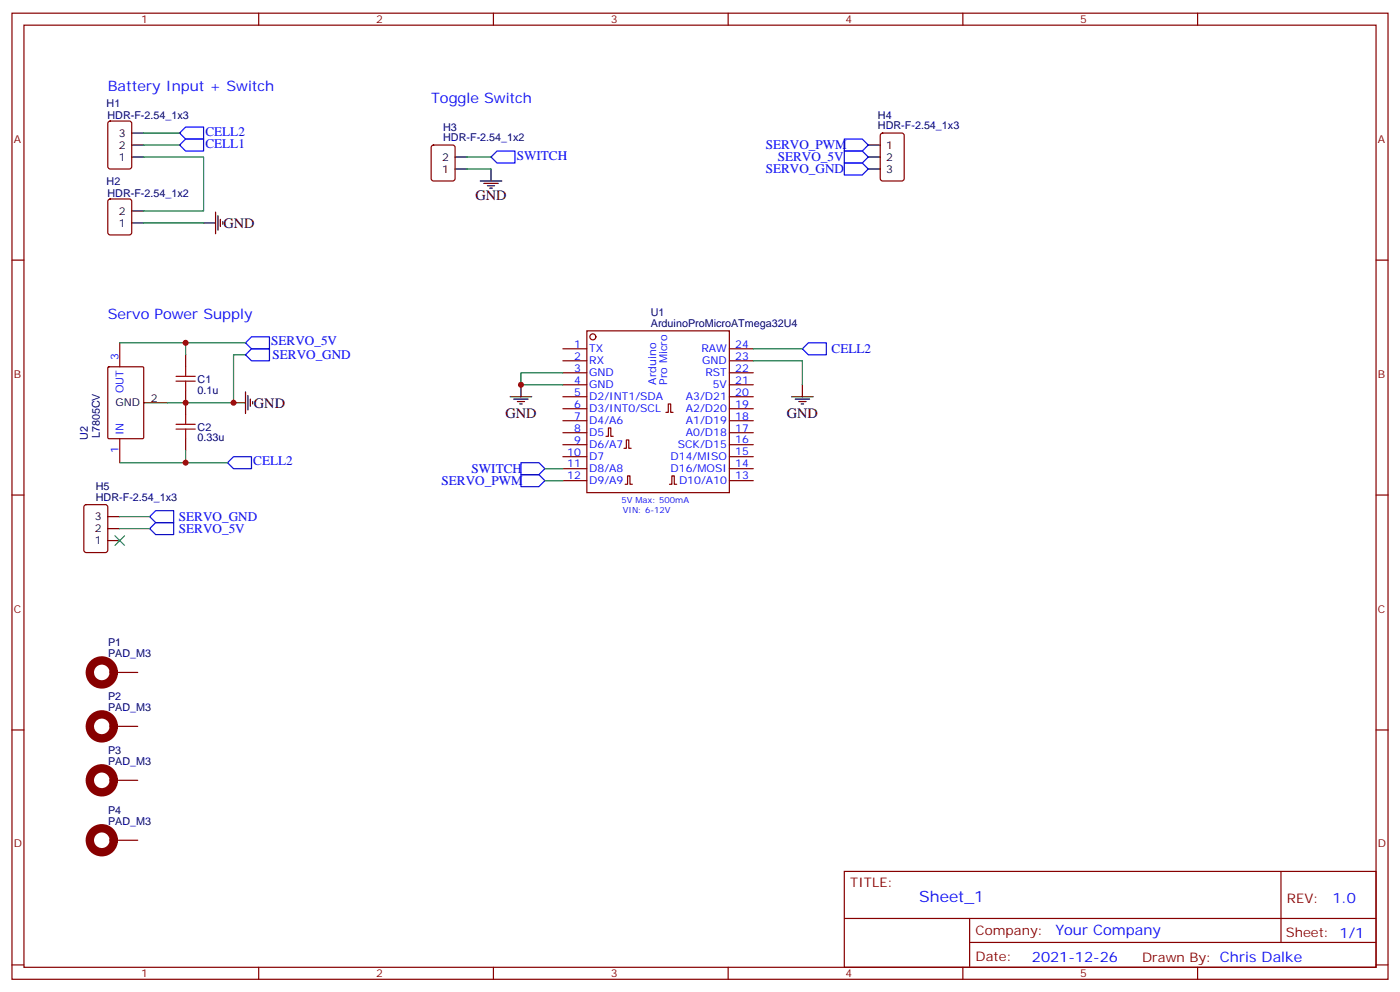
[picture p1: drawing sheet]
<svg xmlns="http://www.w3.org/2000/svg" width="412mm" height="292mm" viewBox="0 0 412 292" stroke-linecap="round" stroke-linejoin="round" font-family="sans-serif">
<g fill="none" stroke="#870000" stroke-width=".35">
<path d="M3.5 3.9h405.4v284.3h-405.4zM7.1 7.4h398.2v277.3h-398.2zM76.2 3.9v3.5M145.3 3.9v3.5M214.5 3.9v3.5M283.6 3.9v3.5M352.8 3.9v3.5M32 35.8l.5-.2h5.6l.7 .5v12.9l-.5 .7h-5.8l-.7-.4-.1-13zM259.5 39.4l.5-.2h5.6l.7 .4v13l-.4 .6-5.9 .1-.7-.5v-12.9zM32 58.8l.5-.2h5.6l.7 .4v9.4l-.5 .7h-5.8l-.7-.4-.1-9.4zM127.2 42.9l.5-.2h5.6l.7 .4 .1 9.5-.5 .6-5.9 .1-.6-.5-.1-9.4zM3.5 76.6h3.6"/>
<path d="M405.3 76.6h3.6M172.9 97.4h41.9v47.6h-41.9zM31.8 108.1l.3-.2h9.9l.3 .2v20.7l-.2 .3h-10l-.3-.2zM35.3 100.9v7M54.7 104.4v3.5M54.7 115v7.1M165.8 102.7h7.1M165.8 106.2h7.1M165.8 109.7h7.1M165.8 113.2h7.1M165.8 116.8h7.1M214.8 102.7h7.1"/>
<path d="M214.8 106.2h7.1M214.8 109.7h7.1M214.8 113.2h7.1M214.8 116.8h7.1M35.3 129.1v7.1M54.7 129.1v3.5M165.8 120.3h7.1M165.8 123.8h7.1M165.8 127.4h7.1M165.8 130.9h7.1M165.8 134.4h7.1M165.8 137.9h7.1"/>
<path d="M178.5 128.4h.7v-2.5h.7v2.5h.7M183.8 131.9h.7v-2.4h.7v2.4h.7M196.2 121.4h.7v-2.5h.7v2.5h.7M214.8 120.3h7.1M214.8 123.8h7.1M214.8 127.4h7.1M214.8 130.9h7.1M214.8 134.4h7.1M214.8 137.9h7.1M3.5 145.7h3.6M24.9 148.7l.5-.2h5.6l.7 .5v12.9l-.4 .7h-5.9l-.7-.4v-13zM165.8 141.5h7.1"/>
<path d="M184.2 142.5h.7v-2.4h.7v2.4h.7M197.2 142.5h.7v-2.4h.7v2.4h.7M214.8 141.5h7.1M405.3 145.7h3.6M33.5 197.9h7.1M3.5 214.8h3.6M33.5 213.8h7.1M405.3 214.8h3.6M33.5 229.7h7.1M33.5 247.3h7.1M248.7 256.5h156.6v28.2h-156.6zM377.3 256.5v20.9"/>
<path d="M248.7 270.3h156.5M285.6 277.4h119.6M285.6 270.3v14.1M3.5 284h3.6M76.2 284.7v3.5M145.3 284.7v3.5M214.5 284.7v3.5M283.6 284.7v3.5M352.8 284.7v3.5M405.3 284h3.6"/>
<circle cx="174.6" cy="99.1" r=".88"/>
</g>
<g fill="none" stroke="#000" stroke-width=".35">
<path d="M38.8 39.2h3.5M38.8 46.2h3.5M38.8 42.7h3.5M134.1 49.7h3.5M134.1 46.2h3.5M141.5 53.3h6.3M142.5 54h4.3M143.6 54.7h2.1M144.3 55.4h.7M144.6 49.7v3.6M255.8 49.7h3.5M255.8 46.2h3.5"/>
<path d="M255.8 42.7h3.5M38.8 65.6h3.5M38.8 62.1h3.5M60 65.6h3.5M63.5 62.4v6.4M64.2 63.5v4.2M64.9 64.6v2.1M65.6 65.3v.7M42.3 118.5h7.1M68.8 118.5h3.5M72.3 115.4v6.3M73 116.4v4.2"/>
<path d="M73.7 117.5v2.1M74.4 118.2v.7M150.3 116.8h6.3M151.3 117.5h4.3M152.4 118.2h2.1M153.1 118.9h.7M153.5 113.2v3.6M233.2 116.8h6.3M234.2 117.5h4.3M235.3 118.2h2.1M236 118.9h.7M236.4 113.2v3.6"/>
<path d="M31.7 152h3.6M31.7 159.1h3.6M31.7 155.6h3.6"/>
</g>
<g fill="none" stroke="#00f" stroke-width=".35">
<path d="M52.9 39.2l1.8-1.8h5.3v3.5h-5.3zM52.9 42.7l1.8-1.8h5.3v3.5h-5.3zM144.6 46.2l1.8-1.8h5.3v3.6h-5.3zM248.7 48h5.3l1.8 1.7-1.8 1.8h-5.3zM248.7 44.4h5.3l1.8 1.8-1.8 1.8h-5.3zM248.7 40.9h5.3l1.8 1.8-1.8 1.7h-5.3zM72.3 100.9l1.8-1.8h5.3v3.6h-5.3zM72.3 104.4l1.8-1.7h5.3v3.5h-5.3zM236.4 102.7l1.7-1.8h5.3v3.5h-5.3zM67 136.2l1.8-1.8h5.3v3.5h-5.3zM153.5 139.7h5.2l1.8 1.8-1.8 1.7h-5.2zM153.5 136.2h5.2l1.8 1.7-1.8 1.8h-5.2z"/>
<path d="M44.1 152l1.8-1.7h5.3v3.5h-5.3zM45.9 153.8h5.3v3.5h-5.3l-1.8-1.7z"/>
</g>
<g fill="none" stroke="#008700" stroke-width=".35">
<path d="M42.3 39.2h10.6M42.3 46.2h17.7v15.9h-17.7M42.3 42.7h10.6M137.6 49.7h7M137.6 46.2h7M42.3 65.6h17.7M35.3 100.9h37M54.7 100.9v3.5M72.3 104.4h-3.5v14.1h-19.4M165.8 109.7h-12.3v3.5h12.3M221.9 106.2h14.5v7M221.9 102.7h14.5"/>
<path d="M35.3 136.2h31.7M54.7 132.6v3.6M160.5 137.9h5.3M35.3 152h8.8M35.3 155.6h8.8M160.5 141.5h5.3"/>
</g>
<path d="M51.9 112.2h5.6M51.9 110.8h5.6M54.7 107.9v2.9M54.7 112.2v2.8M51.9 126.3h5.6M51.9 124.9h5.6M54.7 122.1v2.8M54.7 126.3v2.8" fill="none" stroke="#a10000" stroke-width=".35"/>
<g fill="none" stroke="#870000" stroke-width="2.5">
<circle cx="30" cy="197.9" r="3.5"/>
<circle cx="30" cy="213.8" r="3.5"/>
<circle cx="30" cy="229.7" r="3.5"/>
<circle cx="30" cy="247.3" r="3.5"/>
</g>
<path d="M33.9 157.7l2.8 2.8M36.7 157.7l-2.8 2.8" fill="none" stroke="#3c3" stroke-width=".35"/>
<g fill="#c00">
<circle cx="54.7" cy="118.5" r=".88"/>
<circle cx="54.7" cy="100.9" r=".88"/>
<circle cx="54.7" cy="136.2" r=".88"/>
<circle cx="68.8" cy="118.5" r=".88"/>
<circle cx="153.5" cy="113.2" r=".88"/>
</g>
<text font-size="4.6" fill="#00f" x="270.8" y="265.5">Sheet_1</text>
<g font-size="4.2" fill="#00f">
<text x="31.7" y="26.8">Battery Input + Switch</text>
<text x="127" y="30.3">Toggle Switch</text>
<text x="31.7" y="93.8">Servo Power Supply</text>
<text x="392.5" y="265.7">1.0</text>
<text x="310.9" y="275.3">Your Company</text>
<text x="304" y="283.1">2021-12-26</text>
</g>
<g font-size="4.2">
<text x="140.1" y="58.9">GND</text>
<text x="65.8" y="67.1">GND</text>
<text x="74.8" y="119.9">GND</text>
<text x="148.9" y="122.9">GND</text>
<text x="231.8" y="122.9">GND</text>
</g>
<g font-size="3.9" fill="#00f">
<text x="60.5" y="39.9">CELL2</text>
<text x="60.5" y="43.4">CELL1</text>
<text x="152.2" y="47">SWITCH</text>
<text x="225.6" y="44">SERVO_PWM</text>
<text x="229.1" y="47.5">SERVO_5V</text>
<text x="225.6" y="51">SERVO_GND</text>
<text x="79.9" y="101.7">SERVO_5V</text>
<text x="80.3" y="105.7">SERVO_GND</text>
<text x="245" y="104">CELL2</text>
<text x="74.6" y="136.9">CELL2</text>
<text x="130.1" y="142.7">SERVO_PWM</text>
<text x="138.9" y="139.2">SWITCH</text>
<text x="52.7" y="153.4">SERVO_GND</text>
<text x="52.7" y="156.9">SERVO_5V</text>
</g>
<g font-size="3.9" fill="#800">
<text x="250.5" y="261.1">TITLE:</text>
<text x="379.1" y="265.7">REV:</text>
<text x="287.4" y="275.3">Company:</text>
<text x="378.7" y="275.9">Sheet: 1/1</text>
<text x="287.4" y="282.9">Date:</text>
<text x="336.4" y="283">Drawn By: Chris Dalke</text>
</g>
<g font-size="3.2" fill="#800">
<text x="41.6" y="6.9">1</text>
<text x="110.8" y="6.9">2</text>
<text x="179.9" y="6.9">3</text>
<text x="249.1" y="6.9">4</text>
<text x="318.2" y="6.9">5</text>
<text x="4.1" y="42">A</text>
<text x="405.9" y="42">A</text>
<text x="4.1" y="111.1">B</text>
<text x="405.9" y="111.1">B</text>
<text x="4.1" y="180.3">C</text>
<text x="405.9" y="180.3">C</text>
<text x="4.1" y="249.4">D</text>
<text x="405.9" y="249.4">D</text>
<text x="41.6" y="287.7">1</text>
<text x="110.8" y="287.7">2</text>
<text x="179.9" y="287.7">3</text>
<text x="249.1" y="287.7">4</text>
<text x="318.2" y="287.7">5</text>
</g>
<g font-size="3.2" fill="#000080">
<text x="31.4" y="31.5">H1</text>
<text x="31.7" y="35">HDR-F-2.54_1x3</text>
<text x="258.6" y="35">H4</text>
<text x="130.5" y="41.6">HDR-F-2.54_1x2</text>
<text x="130.5" y="38.6">H3</text>
<text x="258.6" y="38.1">HDR-F-2.54_1x3</text>
<text x="31.4" y="54.4">H2</text>
<text x="31.7" y="57.9">HDR-F-2.54_1x2</text>
<text x="191.7" y="93.1">U1</text>
<text x="191.7" y="96.3">ArduinoProMicroATmega32U4</text>
<text x="58.2" y="112.6">C1</text>
<text x="58.2" y="115.8">0.1u</text>
<text x="25.9" y="129.5" transform="rotate(-90 25.9 129.5)">U2</text>
<text x="29.4" y="129" transform="rotate(-90 29.4 129)">L7805CV</text>
<text x="58.2" y="129.9">0.33u</text>
<text x="58.2" y="126.7">C2</text>
<text x="28.2" y="147.5">HDR-F-2.54_1x3</text>
<text x="28.2" y="144.3">H5</text>
<text x="31.9" y="190.1">P1</text>
<text x="31.9" y="193.3">PAD_M3</text>
<text x="31.9" y="209.2">PAD_M3</text>
<text x="31.9" y="206">P2</text>
<text x="31.9" y="221.9">P3</text>
<text x="31.9" y="225.1">PAD_M3</text>
<text x="31.9" y="239.5">P4</text>
<text x="31.9" y="242.7">PAD_M3</text>
</g>
<g font-size="3.2">
<text x="35" y="40.2">3</text>
<text x="35" y="47.3">1</text>
<text x="35" y="43.7">2</text>
<text x="130.3" y="47.3">2</text>
<text x="261.1" y="43.7">1</text>
<text x="261.1" y="47.3">2</text>
<text x="130.3" y="50.8">1</text>
<text x="261.1" y="50.8">3</text>
<text x="35" y="63.1">2</text>
<text x="35" y="66.7">1</text>
<text x="34" y="119.6">GND</text>
<text x="44.4" y="118.2">2</text>
<text x="28" y="153.1">3</text>
<text x="28" y="160.2">1</text>
<text x="28" y="156.6">2</text>
</g>
<g font-size="3.2" fill="#00f">
<text x="34.9" y="105.8" transform="rotate(-90 34.9 105.8)">3</text>
<text x="169.1" y="102.3">1</text>
<text x="169.1" y="105.8">2</text>
<text x="173.6" y="103.7">TX</text>
<text x="173.6" y="107.3">RX</text>
<text x="206.6" y="103.7">RAW</text>
<text x="206.9" y="107.2">GND</text>
<text x="216.6" y="105.8">23</text>
<text x="216.6" y="102.3">24</text>
<text x="169.1" y="109.4">3</text>
<text x="169.1" y="112.9">4</text>
<text x="173.6" y="110.8">GND</text>
<text x="193.3" y="113.2" transform="rotate(-90 193.3 113.2)">Arduino</text>
<text x="196.5" y="113.2" transform="rotate(-90 196.5 113.2)">Pro Micro</text>
<text x="207.8" y="110.8">RST</text>
<text x="216.6" y="112.9">21</text>
<text x="216.6" y="109.4">22</text>
<text x="36.3" y="115.8" transform="rotate(-90 36.3 115.8)">OUT</text>
<text x="169.1" y="116.4">5</text>
<text x="169.1" y="120">6</text>
<text x="173.6" y="114.3">GND</text>
<text x="173.6" y="117.8">D2/INT1/SDA</text>
<text x="202" y="117.8">A3/D21</text>
<text x="210" y="114.3">5V</text>
<text x="216.6" y="119.9">19</text>
<text x="216.6" y="116.4">20</text>
<text x="169.1" y="123.5">7</text>
<text x="173.6" y="121.4">D3/INT0/SCL</text>
<text x="173.6" y="124.9">D4/A6</text>
<text x="202" y="124.9">A1/D19</text>
<text x="202" y="121.4">A2/D20</text>
<text x="216.6" y="123.5">18</text>
<text x="36.3" y="128.1" transform="rotate(-90 36.3 128.1)">IN</text>
<text x="169.1" y="127">8</text>
<text x="169.1" y="130.5">9</text>
<text x="173.6" y="128.4">D5</text>
<text x="173.6" y="131.9">D6/A7</text>
<text x="199.6" y="131.9">SCK/D15</text>
<text x="202" y="128.4">A0/D18</text>
<text x="216.6" y="130.5">16</text>
<text x="216.6" y="127">17</text>
<text x="34.9" y="133.2" transform="rotate(-90 34.9 133.2)">1</text>
<text x="167.1" y="134.1">10</text>
<text x="167.1" y="137.6">11</text>
<text x="173.6" y="135.5">D7</text>
<text x="197.5" y="135.5">D14/MISO</text>
<text x="216.6" y="137.6">14</text>
<text x="216.6" y="134.1">15</text>
<text x="167.1" y="141.1">12</text>
<text x="173.6" y="139">D8/A8</text>
<text x="173.6" y="142.5">D9/A9</text>
<text x="197.5" y="139">D16/MOSI</text>
<text x="200" y="142.5">D10/A10</text>
<text x="216.6" y="141.1">13</text>
</g>
<g font-size="2.5" fill="#00f">
<text x="183.1" y="148.2">5V Max: 500mA</text>
<text x="183.4" y="151">VIN: 6-12V</text>
</g>
</svg>
